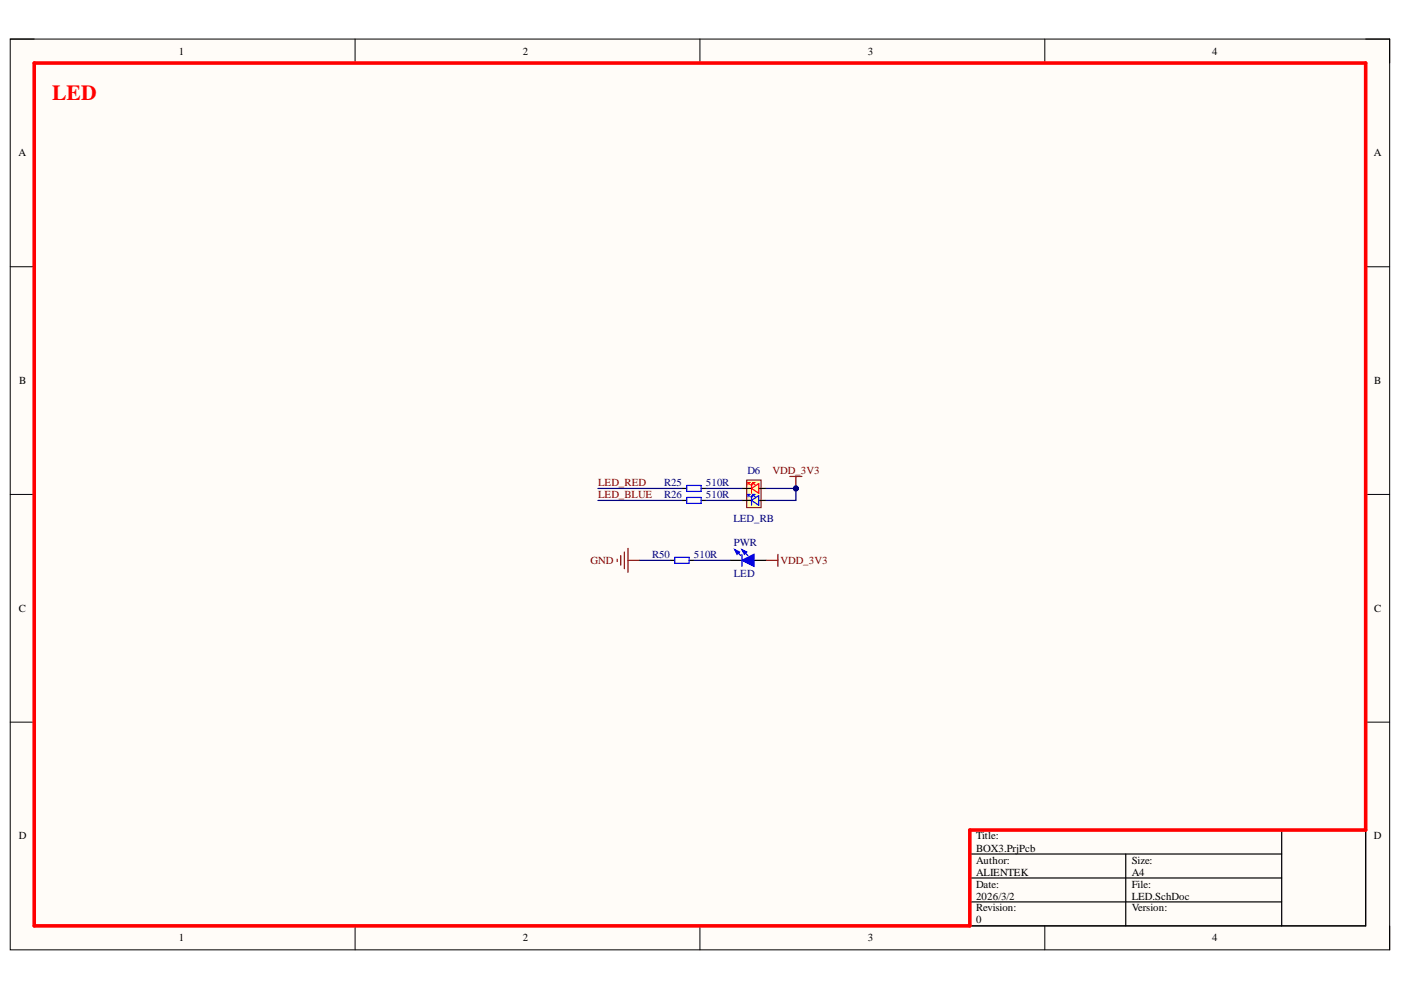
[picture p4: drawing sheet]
<svg xmlns="http://www.w3.org/2000/svg" width="297mm" height="210mm" viewBox="0 0 297 210" stroke-linecap="round" stroke-linejoin="round" font-family="sans-serif">
<path d="M2.2 8.3h292.4v193.1h-292.4z" fill-rule="evenodd" fill="#fffcf8"/>
<path d="M2.2 8.3h292.4v193.1h-292.4z" fill="none" stroke="#000" stroke-width=".21"/>
<path d="M7.3 13.4h282.3v182.9h-282.3z" fill-rule="evenodd" fill="#fffcf8"/>
<g fill="none" stroke="#000" stroke-width=".21">
<path d="M2.2 8.3h5.1M7.3 13.4h282.3v182.9h-282.3zM75.3 8.3v5.1M148.4 8.3v5.1M221.5 8.3v5.1M289.6 8.3h5v5.1M2.2 56.6h5.1M289.6 56.6h5M2.2 104.8h5.1M289.6 104.8h5M2.2 153.1h5.1M289.6 153.1h5"/>
<path d="M75.3 196.3v5.1M148.4 196.3v5.1M221.5 196.3v5.1M294.6 196.3v5.1"/>
</g>
<path d="M205.6 176h84v20.3h-84zM271.7 176v20.3M205.6 181.1h66.1M205.6 186.2h66.1M205.6 191.2h66.1M238.7 181.1v15.2" fill="none" stroke="#000" stroke-width=".25"/>
<path d="M7.3 13.4h282.3v162.6h-84v20.3h-198.3z" fill="none" stroke="#f00" stroke-width=".76"/>
<path d="M158.3 101.8h3.1v5.8h-3.1z" fill-rule="evenodd" fill="#ffffb0"/>
<path d="M158.3 101.8h3.1v5.8h-3.1z" fill="none" stroke="#800000" stroke-width=".21"/>
<path d="M157.3 103.6h2M157.3 106.1h2M160.9 103.6h1.5M160.9 106.1h1.5" fill="none" stroke="#000" stroke-width=".25"/>
<path d="M158.6 102.3h.5M158.6 102.3l.5 .5M158.6 102.3v.5M159.3 102.5v2.1M159.3 103.6l1.6-1.1v2.1zM159.6 102.3l.5 .5M159.6 102.3v.5M159.6 102.3h.5" fill="none" stroke="#f00" stroke-width=".25"/>
<path d="M158.6 104.8h.5M158.6 104.8l.5 .5M158.6 104.8v.5M159.3 105.1v2M159.3 106.1l1.6-1v2zM159.6 104.8l.5 .5M159.6 104.8v.5M159.6 104.8h.5" fill="none" stroke="#00f" stroke-width=".25"/>
<path d="M167.5 101h2.5M168.7 101v2.6" fill="none" stroke="#800000" stroke-width=".25"/>
<circle cx="168.7" cy="103.6" r=".51" fill="#000080"/>
<circle cx="168.7" cy="103.6" r=".51" fill="none" stroke="#000080" stroke-width=".21"/>
<path d="M142 118.8h1.1M144.6 103.6h1M144.6 106.1h1M146.1 118.8h1M148.7 103.6h1M148.7 106.1h1M154.8 118.8h2.5M159.8 118.8h2.6" fill="none" stroke="#000" stroke-width=".25"/>
<path d="M143.1 118.2h3v1.2h-3zM145.6 102.9h3.1v1.3h-3.1zM145.6 105.5h3.1v1.2h-3.1z" fill="none" stroke="#00f" stroke-width=".25"/>
<path d="M162.4 118.8h2.5M164.9 117.5v2.6" fill="none" stroke="#800000" stroke-width=".25"/>
<path d="M157.3 118.8l2.5-1.3v2.6z" fill="#00f"/>
<path d="M155.8 116.5l1.2 1.3M157.3 118.8l2.5-1.3v2.6zM157.3 116.5l1.3 1.3" fill="none" stroke="#00f" stroke-width=".25"/>
<path d="M157.3 116.5l1 .5-.5 .5z" fill="#00f"/>
<path d="M157.3 116.5l1 .5-.5 .5z" fill="none" stroke="#00f" stroke-width=".25"/>
<path d="M155.8 116.5l1 .5-.5 .5z" fill="#00f"/>
<path d="M155.8 116.5l1 .5-.5 .5zM157.3 117.5v2.6" fill="none" stroke="#00f" stroke-width=".25"/>
<path d="M130.9 118.6v.5M131.6 117.8v2M132.4 117v3.6M133.1 116.3v5.1M133.1 118.8h2.6" fill="none" stroke="#800000" stroke-width=".25"/>
<path d="M126.8 106.1h17.8M126.8 103.6h17.8M135.7 118.8h6.3M147.1 118.8h7.7M149.7 106.1h7.6M149.7 103.6h7.6M168.7 103.6v2.5h-6.3" fill="none" stroke="#000080" stroke-width=".25"/>
<circle cx="168.7" cy="103.6" r=".51" fill="#000080"/>
<circle cx="168.7" cy="103.6" r=".51" fill="none" stroke="#000080" stroke-width=".21"/>
<path d="M162.4 103.6h6.3" fill="none" stroke="#000080" stroke-width=".25"/>
<circle cx="168.7" cy="103.6" r=".51" fill="#000080"/>
<circle cx="168.7" cy="103.6" r=".51" fill="none" stroke="#000080" stroke-width=".21"/>
<text font-size="4.6" fill="#f00" x="11.1" y="21.2">LED</text>
<g font-size="2.3">
<text x="37.9" y="11.6">1</text>
<text x="110.8" y="11.6">2</text>
<text x="184" y="11.6">3</text>
<text x="257" y="11.6">4</text>
<text x="3.9" y="33.1">A</text>
<text x="291.3" y="33.1">A</text>
<text x="4.1" y="81.4">B</text>
<text x="291.4" y="81.4">B</text>
<text x="4" y="129.7">C</text>
<text x="291.4" y="129.7">C</text>
<text x="4" y="178">D</text>
<text x="206.9" y="178">Title:</text>
<text x="291.3" y="178">D</text>
<text x="206.9" y="183.1">Author:</text>
<text x="206.9" y="180.6">BOX3.PrjPcb</text>
<text x="206.9" y="185.6">ALIENTEK</text>
<text x="239.9" y="183.1">Size:</text>
<text x="239.9" y="185.6">A4</text>
<text x="206.9" y="188.2">Date:</text>
<text x="206.9" y="190.7">2026/3/2</text>
<text x="239.9" y="188.2">File:</text>
<text x="239.9" y="190.7">LED.SchDoc</text>
<text x="206.9" y="193.3">Revision:</text>
<text x="206.9" y="195.8">0</text>
<text x="239.9" y="193.3">Version:</text>
<text x="37.9" y="199.6">1</text>
<text x="110.8" y="199.6">2</text>
<text x="184" y="199.6">3</text>
<text x="257" y="199.6">4</text>
</g>
<g font-size="2.3" fill="#000080">
<text x="158.5" y="100.5">D6</text>
<text x="140.8" y="103.1">R25</text>
<text x="140.8" y="105.6">R26</text>
<text x="149.7" y="103.1">510R</text>
<text x="149.7" y="105.6">510R</text>
<text x="155.5" y="110.7">LED_RB</text>
<text x="138.2" y="118.3">R50</text>
<text x="147.1" y="118.3">510R</text>
<text x="155.6" y="115.7">PWR</text>
<text x="155.6" y="122.3">LED</text>
</g>
<g font-size="2.3" fill="#800000">
<text x="163.8" y="100.5">VDD_3V3</text>
<text x="126.8" y="103.1">LED_RED</text>
<text x="126.8" y="105.6">LED_BLUE</text>
<text x="125.2" y="119.5">GND</text>
<text x="165.5" y="119.5">VDD_3V3</text>
</g>
</svg>
